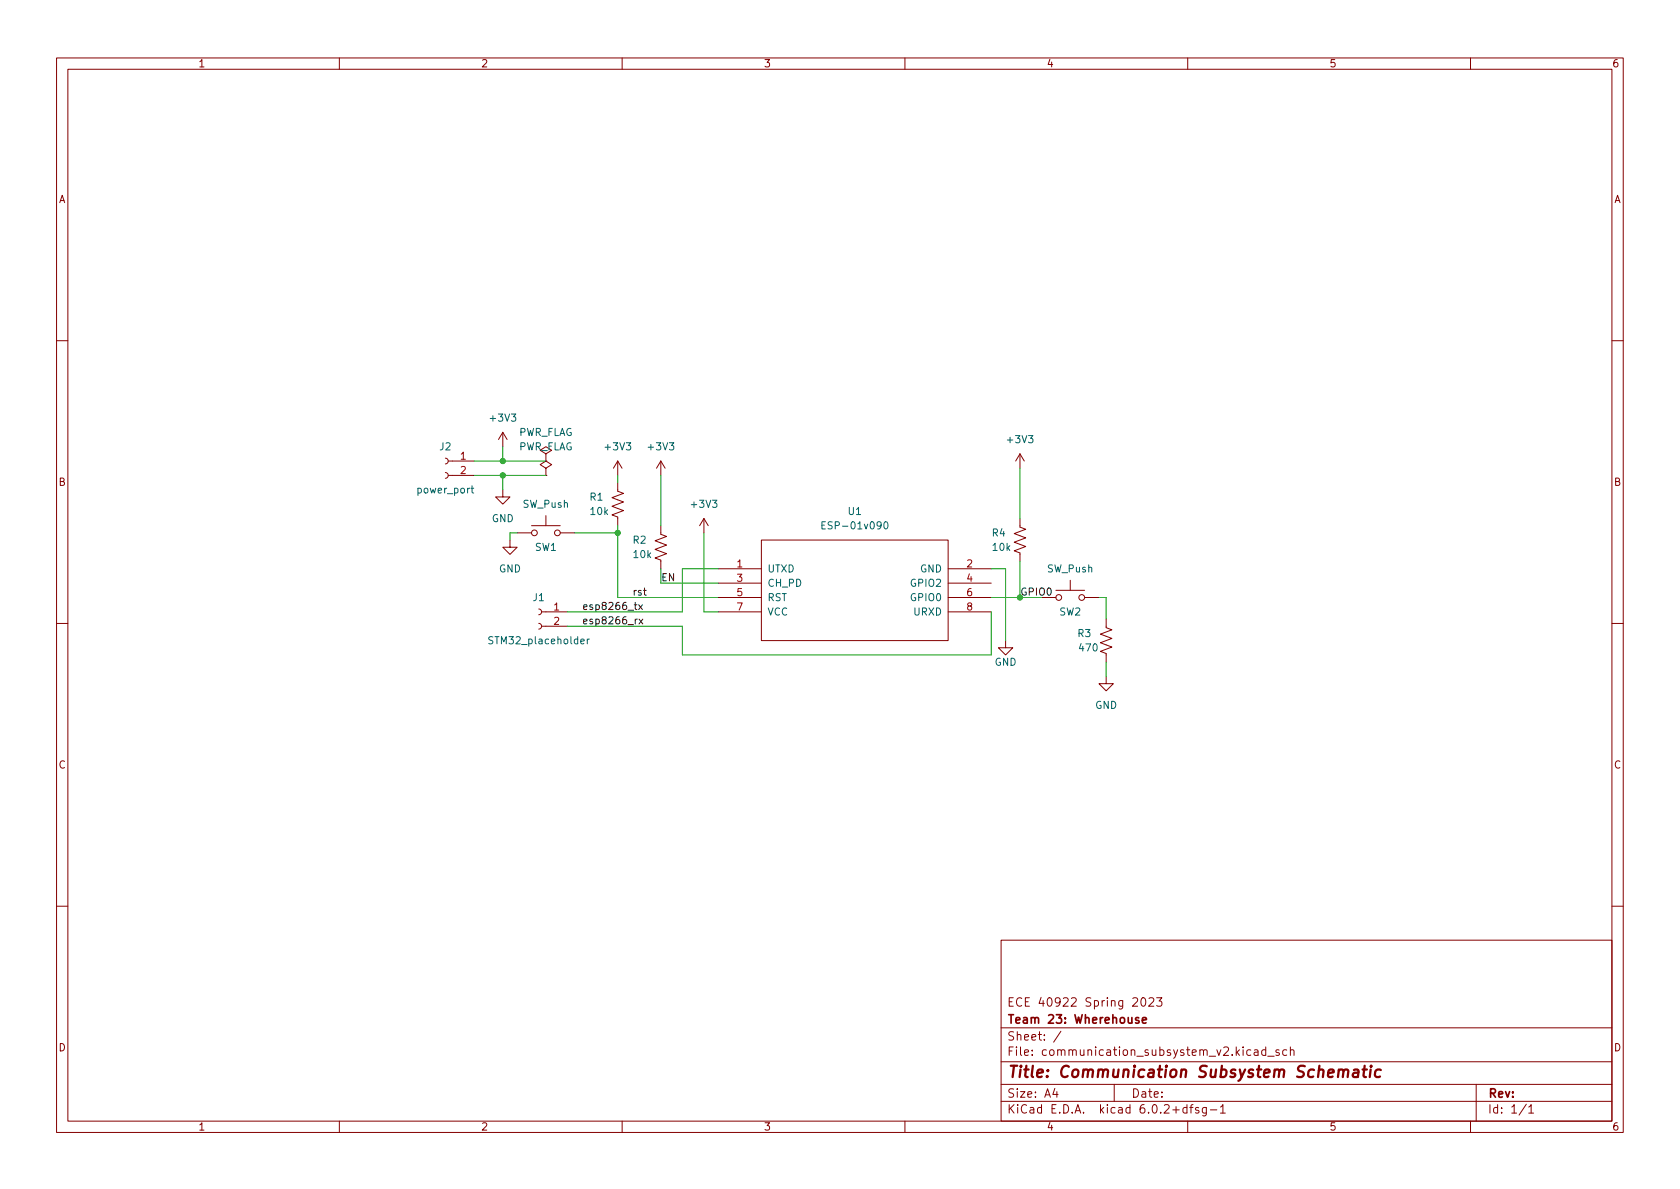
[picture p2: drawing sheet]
<svg xmlns="http://www.w3.org/2000/svg" width="297mm" height="210mm" viewBox="0 0 297 210" stroke-linecap="round" stroke-linejoin="round" font-family="sans-serif">
<g fill="none" stroke="#840000" stroke-width=".18">
<path d="M10 10.2h277v190.1h-277zM12 12.2h273v186.1h-273zM60 10.2v2M110 10.2v2M160 10.2v2M210 10.2v2M260 10.2v2M10 60.2h2M88.9 76.4l-.8 1.3M88.9 76.4v2.6M88.9 76.4l.8 1.3M285 60.2h2"/>
<path d="M78.7 83.6l.4 .1 .1 .4-.1 .3-.4 .2M78.7 81l.4 .2 .1 .3-.1 .4-.4 .1M79.2 84.1h4.6M79.2 81.5h4.6M88.9 86.6v1.3h1.3l-1.3 1.2-1.3-1.2h1.3M90.2 95.5v1.3h1.2l-1.2 1.2-1.3-1.2h1.3M91.4 94.2h2.6M94 93h5.1M96.5 80.3l1-.7-1-.6-1 .6 1 .7v1.2M96.5 81.5h.1M96.5 82.8l1-.6-1-.7-1 .7 1 .6v1.3M96.5 84.1h.1"/>
<path d="M96.5 91.2v1.8M99.1 94.2h2.5M109.2 85.3v1.6l1 .3-2 .8 2 .8-2 .7 2 .8-2 .8 1 .3v1.6M109.2 81.5v2.6M109.2 81.5l-.7 1.3M109.2 81.5l.8 1.3M116.8 93v1.5l1.1 .4-2.1 .7 2.1 .8-2.1 .7 2.1 .8-2.1 .8 1 .4v1.5M116.8 81.5v2.6M116.8 81.5l-.7 1.3M116.8 81.5l.8 1.3M124.5 91.7l-.8 1.3M124.5 91.7v2.5"/>
<path d="M124.5 91.7l.7 1.3M134.6 95.5h33v17.8h-33zM180.3 91.7v1.5l1.1 .4-2.1 .8 2.1 .7-2.1 .8 2.1 .7-2.1 .8 1 .4v1.5M180.3 80.3l-.7 1.2M180.3 80.3v2.5M180.3 80.3l.8 1.2M10 110.2h2M95.3 110.2l.3 .2 .2 .3-.2 .4-.3 .1M95.3 107.7l.3 .1 .2 .4-.2 .4-.3 .1M95.8 108.2h4.5M95.8 110.7h4.5M127 100.6h7.6"/>
<path d="M127 103.1h7.6M127 105.7h7.6M127 108.2h7.6M167.6 100.6h7.7M167.6 103.1h7.7M167.6 105.7h7.7M167.6 108.2h7.7M177.8 113.3v1.2h1.3l-1.3 1.3-1.3-1.3h1.3M184.1 105.7h2.6M186.7 104.4h5.1M189.2 102.6v1.8M191.8 105.7h2.5"/>
<path d="M195.6 119.6v1.3h1.2l-1.2 1.3-1.3-1.3h1.3M195.6 109.5v1.5l1 .4-2 .7 2 .8-2 .8 2 .7-2 .8 1 .4v1.5M285 110.2h2M10 160.2h2M177 166.3h108v32h-108zM201.9 176.6l.2-.2a.81 .81 0 0 1 .6 .7 .81 .81 0 0 1-.3 .8h-.2a.81 .81 0 0 1-.3-1.3zM203.1 176.6l.6-.2 .2 .2 .1 .3-.9 1h.9M204.5 176.4h.9l-.5 .6 .5 .1v.7l-.3 .1h-.4l-.2-.1M285 160.2h2M60 198.3v2M110 198.3v2M160 198.3v2"/>
<path d="M177 194.8h108M177 191.8h108M177 187.8h108M177 181.8h108M186.5 192.5l-.4 1h1M186.9 193v1M187.6 182.4l-1.3 1.9M197 191.8v3M209.9 195.9l-.5-.1-.3 .3v.4l.2 .3h.6M209.9 195.3v1.5M210 198.3v2M210.4 195.8h.5"/>
<path d="M210.9 195.3l-.3 .2v1.3M211.9 195.9l-.3-.1-.2 .2v.3l.5 .1v.4h-.5M213.3 195.8v1.2l-.3 .3h-.4M213.3 195.9l-.4-.1-.3 .3v.4l.1 .3h.6M214 196.3h1.1M215.8 195.8l.4-.5v1.5M215.8 196.8h.8M221.8 185.7h.6v.9M222.4 186l-.5 .1a.29 .29 0 0 0-.2 .2 .29 .29 0 0 0 .2 .3h.5M223.8 185.7l-.4-.1-.3 .3v.4l.1 .3h.6M223.8 185.1v1.5M224.1 186.8h1.2"/>
<path d="M226.1 185.7l-.3-.1-.2 .2v.3l.5 .1v.4h-.5M227.5 185.7l-.4-.1-.3 .3v.4l.1 .3h.6M228.1 185.8l.3-.2 .3 .1 .1 .9M228.1 185.1v1.5M260 198.3v2M261 191.8v6.5M269.9 195.3l-1.3 1.9M270.3 195.8l.4-.5v1.5M270.3 196.8h.9"/>
<circle cx="94.5" cy="94.2" r=".51"/>
<circle cx="98.6" cy="94.2" r=".51"/>
<circle cx="187.2" cy="105.7" r=".51"/>
<circle cx="191.3" cy="105.7" r=".51"/>
</g>
<path d="M237.5 189.4a.5 .5 0 0 1 .8-.2v1.3M239.4 189.2l.2-.1 .5 .1v1.3M240.2 189.6l-.7 .1a.4 .4 0 0 0-.3 .3 .4 .4 0 0 0 .2 .5l.7-.1M240.9 189.1h.8M241.3 188.5l-.2 1.7v.2l.4 .1M242.3 189.1l-.1 1.4M242.4 188.5l-.1 .1 .1 .1 .1-.1-.1-.1v.2M244.1 189.2a.66 .66 0 0 0-.9 .3l-.1 .6 .1 .3 .2 .1 .6-.1" fill="none" stroke="#840000" stroke-width=".4"/>
<path d="M201.3 180l-.3-.1-.2 .2v.3l.5 .1v.4h-.5M202 180.4l.7-.1-.1-.3-.4-.1-.2 .2 .1 .8h.5" fill="none" stroke="#840000" stroke-width=".3"/>
<path d="M83.3 86.3h.5M83.5 85.9v1.1l.3 .2M145.3 92.9h.4M145.9 92.3h-.6v1.2h.6M156.4 92.4l.2-.1a.68 .68 0 0 1 .4 .6 .68 .68 0 0 1-.4 .6l-.2-.1-.1-.4zM103.8 113v.9M104.2 113l-.4 .2" fill="none" stroke="#006464" stroke-width=".18"/>
<path d="M112.1 106.9h.5M112.3 106.5v1.1l.3 .2M112.9 106.9l.7 .9M113 109.5l.7 .8M113.6 106.9l-.7 .9M113.7 109.5l-.7 .8" fill="none" stroke="#0f0f0f" stroke-width=".18"/>
<g fill="none" stroke="#009600" stroke-width=".18">
<path d="M88.9 79v2.5M83.8 81.5h12.7M83.8 84.1h12.7M88.9 84.1v2.5M91.4 94.2h-1.2v1.3M101.6 94.2h7.6M109.2 93v12.7h17.8M109.2 84.1v1.2M116.8 84.1v8.9M124.5 94.2v14h2.5M180.3 82.8v8.9M180.3 99.3v6.4"/>
<path d="M116.8 100.6v2.5h10.2M127 100.6h-6.4v7.6h-20.3M175.3 105.7h8.8M175.3 108.2v7.6h-54.7v-5.1h-20.3M175.3 100.6h2.5v12.7M194.3 105.7h1.3v3.8M195.6 117.1v2.5"/>
</g>
<g fill="#009600" stroke="#009600" stroke-width=".18">
<circle cx="180.3" cy="105.7" r=".46"/>
<circle cx="88.9" cy="84.1" r=".46"/>
<circle cx="88.9" cy="81.5" r=".46"/>
<circle cx="109.2" cy="94.2" r=".46"/>
</g>
<text font-size="2.8" fill="#840000" x="178" y="190.6">Title: Communication Subsystem Schematic</text>
<g font-size="2.1" fill="#840000">
<text x="178" y="178">ECE 40922 Spring 2023</text>
<text x="178" y="184">Sheet: /</text>
<text x="178" y="181">Team 23: Wherehouse</text>
<text x="178" y="186.7">File: communication_subsystem_v2.kicad_sch</text>
<text x="178" y="196.9">KiCad E.D.A. kicad 6.0.2+dfsg-1</text>
<text x="178" y="194.1">Size: A4</text>
<text x="200" y="194.1">Date:</text>
<text x="263" y="194.1">Rev:</text>
<text x="263" y="196.9">Id: 1/1</text>
</g>
<g font-size="1.8" fill="#840000">
<text x="35" y="11.9">1</text>
<text x="85" y="11.9">2</text>
<text x="135" y="11.9">3</text>
<text x="185" y="11.9">4</text>
<text x="235" y="11.9">5</text>
<text x="285" y="11.9">6</text>
<text x="10.3" y="35.9">A</text>
<text x="285.3" y="35.9">A</text>
<text x="10.3" y="85.9">B</text>
<text x="285.3" y="85.9">B</text>
<text x="10.3" y="135.9">C</text>
<text x="285.3" y="135.9">C</text>
<text x="10.3" y="185.9">D</text>
<text x="285.3" y="185.9">D</text>
<text x="35" y="199.9">1</text>
<text x="85" y="199.9">2</text>
<text x="135" y="199.9">3</text>
<text x="185" y="199.9">4</text>
<text x="235" y="199.9">5</text>
<text x="285" y="199.9">6</text>
</g>
<g font-size="1.8" fill="#006464">
<text x="86.8" y="74.5">+3V3</text>
<text x="91.6" y="77.1">PWR_FLAG</text>
<text x="77.8" y="79.6">J2</text>
<text x="91.6" y="79.6">PWR_FLAG</text>
<text x="107.1" y="79.6">+3V3</text>
<text x="114.8" y="79.6">+3V3</text>
<text x="178.3" y="78.4">+3V3</text>
<text x="73.9" y="87.2">power_port</text>
<text x="92.4" y="89.8">SW_Push</text>
<text x="104.3" y="88.5">R1</text>
<text x="122.4" y="89.8">+3V3</text>
<text x="86.9" y="92.3">GND</text>
<text x="104.5" y="91.1">10k</text>
<text x="146.1" y="93.6">ESP-01v090</text>
<text x="150" y="91.1">U1</text>
<text x="175.4" y="94.9">R4</text>
<text x="88.2" y="101.2">GND</text>
<text x="94.6" y="97.4">SW1</text>
<text x="111.9" y="96.1">R2</text>
<text x="112.1" y="98.7">10k</text>
<text x="135.6" y="101.2">UTXD</text>
<text x="162.7" y="101.2">GND</text>
<text x="175.6" y="97.4">10k</text>
<text x="185.2" y="101.2">SW_Push</text>
<text x="94.3" y="106.3">J1</text>
<text x="135.6" y="103.8">CH_PD</text>
<text x="135.6" y="106.3">RST</text>
<text x="161.2" y="103.8">GPIO2</text>
<text x="161.2" y="106.3">GPIO0</text>
<text x="86.9" y="113.9">STM32_placeholder</text>
<text x="135.6" y="108.8">VCC</text>
<text x="161.6" y="108.8">URXD</text>
<text x="187.3" y="108.8">SW2</text>
<text x="190.6" y="112.6">R3</text>
<text x="175.8" y="117.7">GND</text>
<text x="190.9" y="115.2">470</text>
<text x="193.6" y="125.3">GND</text>
</g>
<g font-size="1.8" fill="#a90000">
<text x="81.4" y="81.3">1</text>
<text x="81.4" y="83.8">2</text>
<text x="130.3" y="100.3">1</text>
<text x="171" y="100.3">2</text>
<text x="97.9" y="107.9">1</text>
<text x="130.3" y="102.9">3</text>
<text x="130.3" y="105.4">5</text>
<text x="130.3" y="107.9">7</text>
<text x="171" y="102.9">4</text>
<text x="171" y="105.4">6</text>
<text x="171" y="107.9">8</text>
<text x="97.9" y="110.5">2</text>
</g>
<g font-size="1.8" fill="#0f0f0f">
<text x="102.9" y="107.8">esp8266_tx</text>
<text x="111.8" y="105.3">rst</text>
<text x="116.8" y="102.8">EN</text>
<text x="180.3" y="105.3">GPIO0</text>
<text x="102.9" y="110.4">esp8266_rx</text>
</g>
</svg>
